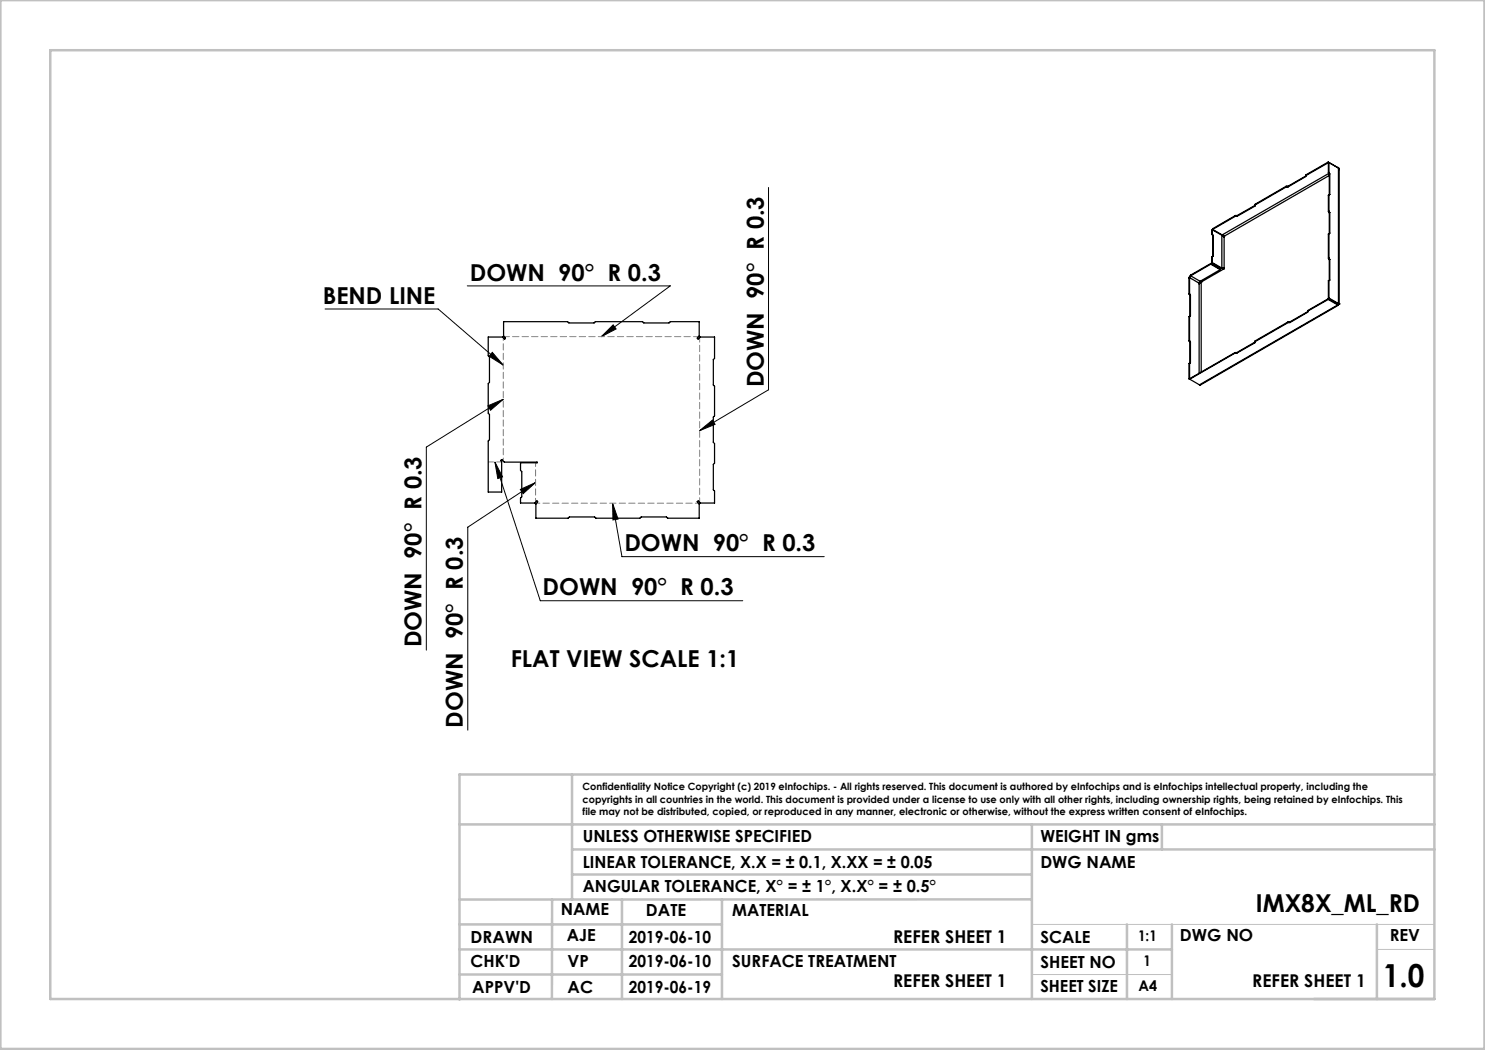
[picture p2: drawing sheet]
<svg xmlns="http://www.w3.org/2000/svg" width="297mm" height="210mm" viewBox="0 0 297 210" stroke-linecap="round" stroke-linejoin="round" font-family="sans-serif">
<path d="M206.4 184.9h80.5M206.4 194.9h28M275.4 189.9h11.5" fill="none" stroke="#c0c0c0" stroke-width=".2"/>
<g fill="none" stroke="#c0c0c0" stroke-width=".5">
<path d="M.1 0h296.8v209.8h-296.8zM10.1 10h276.8v189.8h-276.8zM114.4 154.9v25M286.9 154.9h-195v45M91.9 164.9h195M110.4 179.9v19.9M114.4 174.9h92M114.4 169.9h172.5M124.4 179.9v19.9M144.4 179.9v19.9M206.4 179.9h-114.5M206.4 164.9v34.9"/>
<path d="M232.4 164.9v5M91.9 194.9h52.5M91.9 189.9h142.5M91.9 184.9h52.5M225.4 184.9v14.9M234.4 184.9v14.9M275.4 184.9v14.9"/>
</g>
<g fill="none" stroke="#000" stroke-width=".2">
<path d="M153.7 37.5v40.5l-13.8 8.1M93.5 57.2h40.6l-13.8 10.1M65 61.8h22.6l13 11.2M98.5 70.5l2.1 2.5-2.8-1.7zM100.6 79.9l-15.3 9.5v40.6M122.6 65l.6 .8-2.9 1.5zM97.6 81.2l3-1.3-2.5 2.1zM99 92.4l1.5 3-.9 .3zM99 92.4l9.1 27.7h40.5M104.1 97.9l3-1.4-2.5 2.2zM107.1 96.5l-13.5 8.9v40.6M139.9 86.1l2.6-2.1 .5 .9z"/>
<path d="M122.5 100.7l1.1 3.1-1 .2zM122.5 100.7l1.9 10.6h40.5"/>
</g>
<path d="M107.1 92.5v7.9" fill="none" stroke="#808080" stroke-width=".2" stroke-dasharray="1.3 .6" stroke-dashoffset=".5"/>
<path d="M97.7 92.4h2.7" fill="none" stroke="#808080" stroke-width=".2" stroke-dasharray="1.3 .6" stroke-dashoffset=".2"/>
<path d="M107.3 100.6h32.4" fill="none" stroke="#808080" stroke-width=".2" stroke-dasharray="1.3 .6" stroke-dashoffset=".6"/>
<path d="M139.9 100.4v-32.9" fill="none" stroke="#808080" stroke-width=".2" stroke-dasharray="1.3 .6" stroke-dashoffset=".4"/>
<path d="M139.7 67.3h-38.8" fill="none" stroke="#808080" stroke-width=".2" stroke-dasharray="1.3 .6" stroke-dashoffset=".3"/>
<path d="M100.7 67.5v24.7" fill="none" stroke="#808080" stroke-width=".2" stroke-dasharray="1.3 .6" stroke-dashoffset=".7"/>
<g fill="#000">
<path d="M99 92.4l1.5 3-.9 .3zM122.5 100.7l1.1 3.1-1 .2zM122.6 65l.6 .8-2.9 1.5zM98.5 70.5l2.1 2.5-2.8-1.7z"/>
<path d="M104.1 97.9l3-1.4-2.5 2.2zM139.9 86.1l2.6-2.1 .5 .9zM97.6 81.2l3-1.3-2.5 2.1z"/>
</g>
<g fill="none" stroke="#000" stroke-width=".25">
<path d="M257.2 37.4l-6.2 3.6M257.2 37.2l-6.2 3.6v.4l-3.6 2M257.2 37.4h.4M257.2 37.2v.2M257.2 37.2h.4M257.6 37.2v.2M261.2 35.2l-3.6 2M265.6 32.4l2.1 1.2M265.6 32.4v.2M265.6 32.6h.1M265.6 32.4l-4.4 2.6v.3l-3.6 2.1M265.6 32.6l-4.4 2.5"/>
<path d="M265.7 32.6l.1-.1v2M265.7 32.6v1.9M265.7 39v3.3M265.7 34.5l.2 .3M265.8 39v3.2M265.8 34.5l.2 .3M265.8 39h-.1M265.8 34.5h-.1M265.8 34.7l-21.4 12.3M265.9 35.1l-21 12.1M265.9 34.8v4.2M265.9 39h-.2"/>
<path d="M266 34.8v4.1M266 38.9l-.2 .1M266 38.9l-.1 .1M266 34.8h-.1M267.5 33.5h.1M267.7 33.6l.1 .2v27M267.7 33.6v27.1M237.8 55.6v3.2M237.8 58.8l.2 .3M237.9 55.5v3.2M237.9 58.7l.2 .3M237.9 55.5l1.8 1.1"/>
<path d="M237.9 55.5l-.1 .1M237.9 58.7l-.1 .1M238 59.1v4.1h.1M238.1 59v4.2M238.1 59l-.1 .1M238.1 55.2l-.2 .3M238.1 55l-.3 .6M238.1 55v.2M238.1 55.2l1.9 1.1M239.7 56.6l.1 .2M239.8 56.8v17.8M240 56.3l-.3 .3"/>
<path d="M240.2 56.4l-.4 .4M240.2 56.4h.1M240.2 56.4v18M242.1 52.8l-4 2.4M242.1 52.8l2 1.1M242.1 52.7v.1M242.1 52.7l-4 2.3M242.1 52.7l2 1.2M242.4 51.4l.1-.1v1.2M242.4 52.6l1.9 1.1M242.4 51.4v1.2M242.4 46.8l.1 .3"/>
<path d="M242.5 52.5l1.9 1.1M242.5 46v.8M242.5 46.8l.1 .3M242.5 46l1.9 1.1M242.5 52.5l-.1 .1M242.5 46l-.1 .8M242.5 46.8h-.1M242.5 45.9l1.9 1.1M242.5 47.1v4.2l.1-.1M242.6 51.2l-.2 .2M242.6 47.1v4.1M242.6 47.1h-.1"/>
<path d="M244.1 53.9l-4.1 2.4M244.3 53.7h.5M244.4 53.6h.4M244.4 47.1l.4 .3M244.4 47.1v6.5M244.4 53.6l-.1 .1M244.4 47l.5 .2M244.8 53.6v.2l-4.6 2.6M244.8 47.4v6.2M244.8 53.6h.1M244.9 47.2l-.1 .2M247.1 43.2l-4.6 2.7"/>
<path d="M247.1 43.2h.3M247.1 43.1v.1M247.1 43.1h.3M247.1 43.1l-4.6 2.6v.2M247.4 43.1v.1M251 41.1l-3.6 2M265.6 59.8v.1M265.6 59.8l1.9 1M265.6 59.9l1.9 1.1M265.6 59.8l-4.1 2.3v.3l-3.5 2.1M265.6 59.9l-4.1 2.3M265.7 46.8l.1-.1v4.9"/>
<path d="M265.7 46.8v4.8M265.7 56.2v3.5M265.7 59.7l1.9 1.1M265.7 51.6l.2 .4M265.7 42.3l.2 .3M265.8 56.1v3.5M265.8 51.6l.2 .3M265.8 42.2l.2 .3M265.8 59.6l1.9 1.1M265.8 59.6l-.1 .1M265.8 56.1l-.1 .1M265.8 51.6h-.1"/>
<path d="M265.8 42.2l-.1 .1M265.9 56.1l-.2 .1M265.9 42.6v4.1l.1-.1M265.9 52v4.1M266 56l-.2 .1M266 42.5v4.1M266 51.9v4.1M266 46.6l-.3 .2M266 56l-.1 .1M266 51.9l-.1 .1M266 42.5l-.1 .1M97.6 67.4h2.9l.4 .4 .2-.1-.4-.5v-2.9h12.8l.3 .3h5l.3-.3h9.4l.3 .3h5l.3-.3h5.7v2.9l-.3 .5 .1 .1 .5-.4h2.8v4.3l-.2 .2v5.1l.2 .2v6l-.2 .2v5.1l.2 .2v3.9l-.2 .3v5.1l.2 .2v2.4h-2.8l-.5-.4-.1 .2 .3 .4v2.8h-6.3l-.2-.2h-5.1l-.2 .2h-8.8l-.3-.2h-5l-.3 .2h-6.4v-2.8l.3-.3v-.3l-.5 .4h-2.9v-1l.3-.2v-5.1l-.3-.2v-1.5h3.3l.1-.2h-6.6l-.6-.4-.1 .1 .1 .2v6.1h-2.7v-10.2l.3-.3v-5l-.3-.3v-5.9l.3-.2v-5.1l-.3-.3z"/>
<path d="M237.8 63.3h.1v4.8M237.8 72.7l.1-.1v3.1M237.8 75.8h.1M237.8 63.3v4.9M237.8 72.7v3.1M237.8 68.2l.2 .3M237.9 68.1l.2 .3M237.9 75.7h.1M237.9 75.7l-.1 .1M237.9 68.1l-.1 .1M237.9 75.8l2 1.2M237.9 75.7v.1"/>
<path d="M238 68.5v4.1l.1-.1M238.1 72.5l-.3 .2M238.1 68.4v4.1M238.1 63.2l-.3 .1M238.1 68.4l-.1 .1M240.2 76.9l-.3 .1M247 70.6l-9.1 5.2M247 70.6h.4M247 70.5l-9.1 5.2M247 70.5v.1M247 70.5h.4M247.4 70.5v.1"/>
<path d="M251 68.4l-3.6 2.1M257.6 64.4h.4M257.6 64.5l-6.6 3.9M257.6 64.4l-6.6 3.8v.4l-3.6 2M257.6 64.5h.4M257.6 64.4v.1M258 64.4v.1M261.5 62.3l-3.5 2.1M267.5 60.7v.1M267.5 60.8v.2M267.5 61l-27.6 16M267.5 61h.2"/>
<path d="M267.5 60.8l.1 .1M267.6 60.8h.1M267.6 60.9l.1 .1M267.7 60.8l-.1 .1M267.7 61l-27.5 15.9M267.7 60.7l-.1 .1M267.7 60.7l.1 .1M267.8 60.8h-.1M267.8 60.8h.1"/>
</g>
<text font-size="6.3" x="276.6" y="197.4">1.0</text>
<text font-size="4.9" x="251.2" y="182.4">IMX8X_ML_RD</text>
<g font-size="4.7">
<text x="94" y="56.2">DOWN 90° R 0.3</text>
<text x="64.5" y="60.7">BEND LINE</text>
<text x="152.7" y="77.5" transform="rotate(-90 152.7 77.5)">DOWN 90° R 0.3</text>
<text x="124.9" y="110.3">DOWN 90° R 0.3</text>
<text x="108.5" y="119.1">DOWN 90° R 0.3</text>
<text x="84.3" y="129.5" transform="rotate(-90 84.3 129.5)">DOWN 90° R 0.3</text>
<text x="102.1" y="133.4">FLAT VIEW SCALE 1:1</text>
<text x="92.6" y="145.5" transform="rotate(-90 92.6 145.5)">DOWN 90° R 0.3</text>
</g>
<g font-size="3.5">
<text x="178.6" y="188.6">REFER SHEET 1</text>
<text x="178.6" y="197.4">REFER SHEET 1</text>
<text x="250.4" y="197.4">REFER SHEET 1</text>
</g>
<g font-size="3.3">
<text x="116.6" y="173.6">LINEAR TOLERANCE, X.X = ± 0.1, X.XX = ± 0.05</text>
<text x="116.6" y="168.5">UNLESS OTHERWISE SPECIFIED</text>
<text x="208.1" y="168.5">WEIGHT IN gms</text>
<text x="208.1" y="173.6">DWG NAME</text>
<text x="116.6" y="178.3">ANGULAR TOLERANCE, X° = ± 1°, X.X° = ± 0.5°</text>
<text x="112.2" y="183.1">NAME</text>
<text x="129.2" y="183.3">DATE</text>
<text x="146.4" y="183.3">MATERIAL</text>
<text x="94.1" y="188.6">DRAWN</text>
<text x="113.3" y="188.2">AJE</text>
<text x="125.8" y="188.6">2019-06-10</text>
<text x="208.1" y="188.5">SCALE</text>
<text x="236" y="188.3">DWG NO</text>
<text x="277.9" y="188.3">REV</text>
<text x="94.1" y="193.5">CHK'D</text>
<text x="113.5" y="193.5">VP</text>
<text x="125.8" y="193.5">2019-06-10</text>
<text x="146.4" y="193.5">SURFACE TREATMENT</text>
<text x="208.1" y="193.5">SHEET NO</text>
<text x="94.5" y="198.6">APPV'D</text>
<text x="113.5" y="198.6">AC</text>
<text x="125.8" y="198.6">2019-06-19</text>
<text x="208.1" y="198.4">SHEET SIZE</text>
</g>
<g font-size="2.9">
<text x="227.6" y="188.3">1:1</text>
<text x="228.7" y="193.3">1</text>
<text x="227.7" y="198.2">A4</text>
</g>
<g font-size="2">
<text x="116.5" y="158.1">Confidentiality Notice Copyright (c) 2019 eInfochips. - All rights reserved. This document is authored by eInfochips and is eInfochips intellectual property, including the</text>
<text x="116.5" y="160.6">copyrights in all countries in the world. This document is provided under a license to use only with all other rights, including ownership rights, being retained by eInfochips. This</text>
<text x="116.5" y="163.1">file may not be distributed, copied, or reproduced in any manner, electronic or otherwise, without the express written consent of eInfochips.</text>
</g>
</svg>
